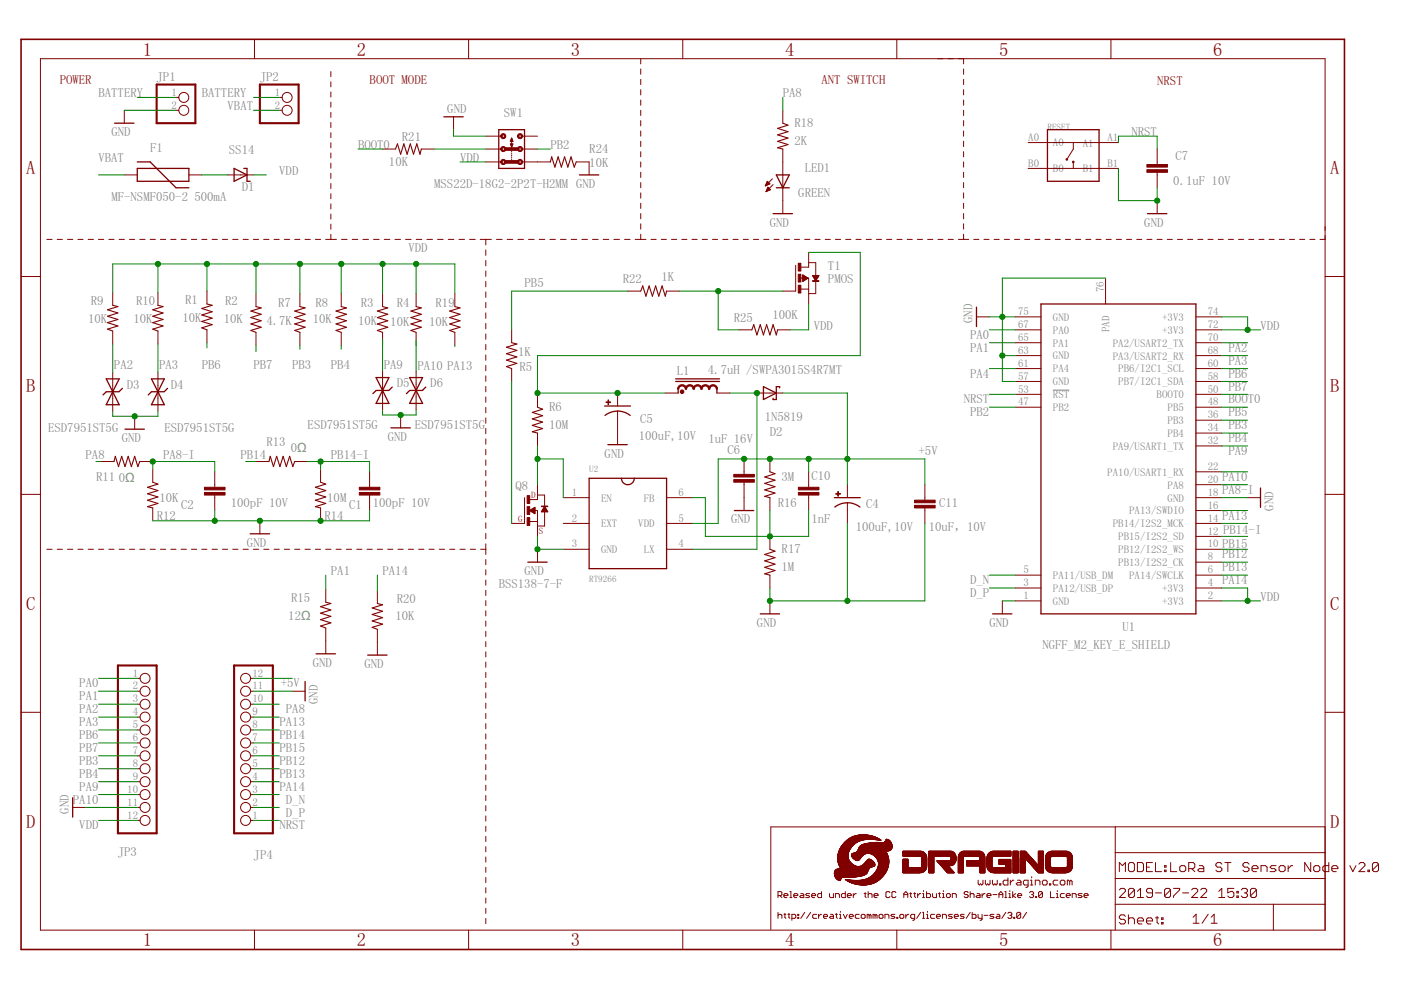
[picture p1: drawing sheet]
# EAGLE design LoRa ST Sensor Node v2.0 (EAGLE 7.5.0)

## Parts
C1  100pF 10V  C-EUC0603  [C0603]
C2  100pF 10V  C-EUC0603  [C0603]
C4  100uF,10V  CPOL-USSMCB  [SMC_B]
C5  100uF,10V  CPOL-USSMCB  [SMC_B]
C6  1uF 16V  C-EUC0603  [C0603]
C7  0.1uF 10V  C-EUC0402  [C0402]
C10  1nF  C-EUC0402  [C0402]
C11  10uF，10V  C-EUC0805  [C0805]
D1  SS14  SCHOTTKYSMBG  [DO214AC]
D2  1N5819  SMF5.0AT1  [SOD123FL]
D3  ESD7951ST5G  TVSSOD−923  [SOD−923]
D4  ESD7951ST5G  TVSSOD−923  [SOD−923]
D5  ESD7951ST5G  TVSSOD−923  [SOD−923]
D6  ESD7951ST5G  TVSSOD−923  [SOD−923]
F1  MF-NSMF050-2 500mA  FUSE1206  [R1206]
JP1  PINHD-1X2L  [XH2.54-2P-L]
JP2  PINHD-1X2  [1X02]
JP3  PINHD-1X12""  [1X12-DIP]
JP4  PINHD-1X12""  [1X12-DIP]
L1  4.7uH /SWPA3015S4R7MT  INDUCTORSWPA3010S  [SWPA3010S]
LED1  GREEN  LEDCHIPLED_0603  [CHIPLED_0603]
Q8  BSS138-7-F  NMOSFET  [SOT-23]
R1  10K  R-US_R0402  [R0402]
R2  10K  R-US_R0402  [R0402]
R3  10K  R-US_R0402  [R0402]
R4  10K  R-US_R0402  [R0402]
R5  1K  R-US_R0402  [R0402]
R6  10M  R-US_R0402  [R0402]
R7  4.7K  R-US_R0402  [R0402]
R8  10K  R-US_R0402  [R0402]
R9  10K  R-US_R0402  [R0402]
R10  10K  R-US_R0402  [R0402]
R11  0Ω  R-US_R0603  [R0603]
R12  10K  R-US_R0603  [R0603]
R13  0Ω  R-US_R0603  [R0603]
R14  10M  R-US_R0603  [R0603]
R15  12Ω  R-US_R1206  [R1206@1]
R16  3M  R-US_R0402  [R0402]
R17  1M  R-US_R0402  [R0402]
R18  2K  R-US_R0402  [R0402]
R19  10K  R-US_R0402  [R0402]
R20  10K  R-US_R0402  [R0402]
R21  10K  R-US_R0402  [R0402]
R22  1K  R-US_R0402  [R0402]
R24  10K  R-US_R0402  [R0402]
R25  100K  R-US_R0402  [R0402]
RESET  轻触开关3*3*1.5四脚贴片开关  BUTTON-4P-3.3X3.3  [SW4-SMD-3.35X3.35X1.5MM]
SW1  MSS22D-18G2-2P2T-H2MM  [MSS22D-18G2-2P2T-H2MM-DIL]
T1  PMOS  PMOSSOT23  [SOT-23]
U1  NGFF_M2_KEY_E_SHIELD  [NGFF_M2_KEY_E_SHIELD]
U2  RT9266  [6/SOT-23]

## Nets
+5V: C4.+ C6.2 C10.2 C11.2 D2.C JP4.12 R16.1 U2.5(VDD)
BATTERY: JP1.1 JP2.1
BOOT0: R21.1 U1.50(BOOT0)
D_N: JP4.3 U1.5(PA11/USB_DM)
D_P: JP4.2 U1.3(PA12/USB_DP)
GND: C1.1 C2.1 C4.- C5.- C6.1 C7.1 C11.1 D3.P$2 D4.P$2 D5.P$2 D6.P$2 JP1.2 JP3.11 JP4.11 LED1.C Q8.2(S) R12.2 R14.2 R15.1 R17.2 R20.1 R24.1 RESET.B1 SW1.1 U1.1(GND) U1.18(GND) U1.57(GND) U1.63(GND) U1.75(GND) U1.76(PAD) U2.3(GND)
N$3: LED1.A R18.2
N$4: R24.2 SW1.4
N$5: Q8.3(G) R5.1
N$6: C10.1 R16.2 R17.1 U2.6(FB)
N$7: D2.A L1.P$2 U2.4(LX)
N$9: Q8.1(D) R6.2 U2.1(EN)
N$10: R22.2 R25.1 T1.3(G)
N$11: D1.A F1.1
N$13: C5.+ L1.P$1 R6.1 T1.1(D)
N$22: R21.2 SW1.2
NRST: C7.2 JP4.1 RESET.A1 U1.53(!RST)
PA0: JP3.1 U1.67(PA0)
PA1: JP3.2 R15.2 U1.65(PA1)
PA2: D3.P$1 JP3.3 R9.1 U1.70(PA2/USART2_TX)
PA3: D4.P$1 JP3.4 R10.1 U1.68(PA3/USART2_RX)
PA4: U1.61(PA4)
PA8: JP4.10 R11.2 R18.1
PA8-I: C2.2 R11.1 R12.1 U1.20(PA8)
PA9: D5.P$1 JP3.9 R3.1 U1.32(PA9/USART1_TX)
PA10: D6.P$1 JP3.10 R4.1 U1.22(PA10/USART1_RX)
PA13: JP4.9 R19.1 U1.16(PA13/SWDIO)
PA14: JP4.4 R20.2 U1.6(PA14/SWCLK)
PB2: SW1.5 U1.47(PB2)
PB3: JP3.7 R7.1 U1.36(PB3)
PB4: JP3.8 R8.1 U1.34(PB4)
PB5: R5.2 R22.1 U1.48(PB5)
PB6: JP3.5 R1.1 U1.60(PB6/I2C1_SCL)
PB7: JP3.6 R2.1 U1.58(PB7/I2C1_SDA)
PB12: JP4.6 U1.10(PB12/I2S2_WS)
PB13: JP4.5 U1.8(PB13/I2S2_CK)
PB14: JP4.8 R13.2
PB14-I: C1.2 R13.1 R14.1 U1.14(PB14/I2S2_MCK)
PB15: JP4.7 U1.12(PB15/I2S2_SD)
VBAT: F1.2 JP2.2
VDD: D1.C JP3.12 R1.2 R2.2 R3.2 R4.2 R7.2 R8.2 R9.2 R10.2 R19.2 R25.2 SW1.3 T1.2(S) U1.2(+3V3) U1.4(+3V3) U1.72(+3V3) U1.74(+3V3)
Unconnected: RESET.A0 RESET.B0 SW1.6 U2.2(EXT)

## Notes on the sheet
- NRST
- POWER | BOOT MODE | ANT SWITCH

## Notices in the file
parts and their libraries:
dragino: http://creativecommons.org/licenses/by-sa/3.0
dragino: Released under the CC Attribution Share-Alike 3.0 License
